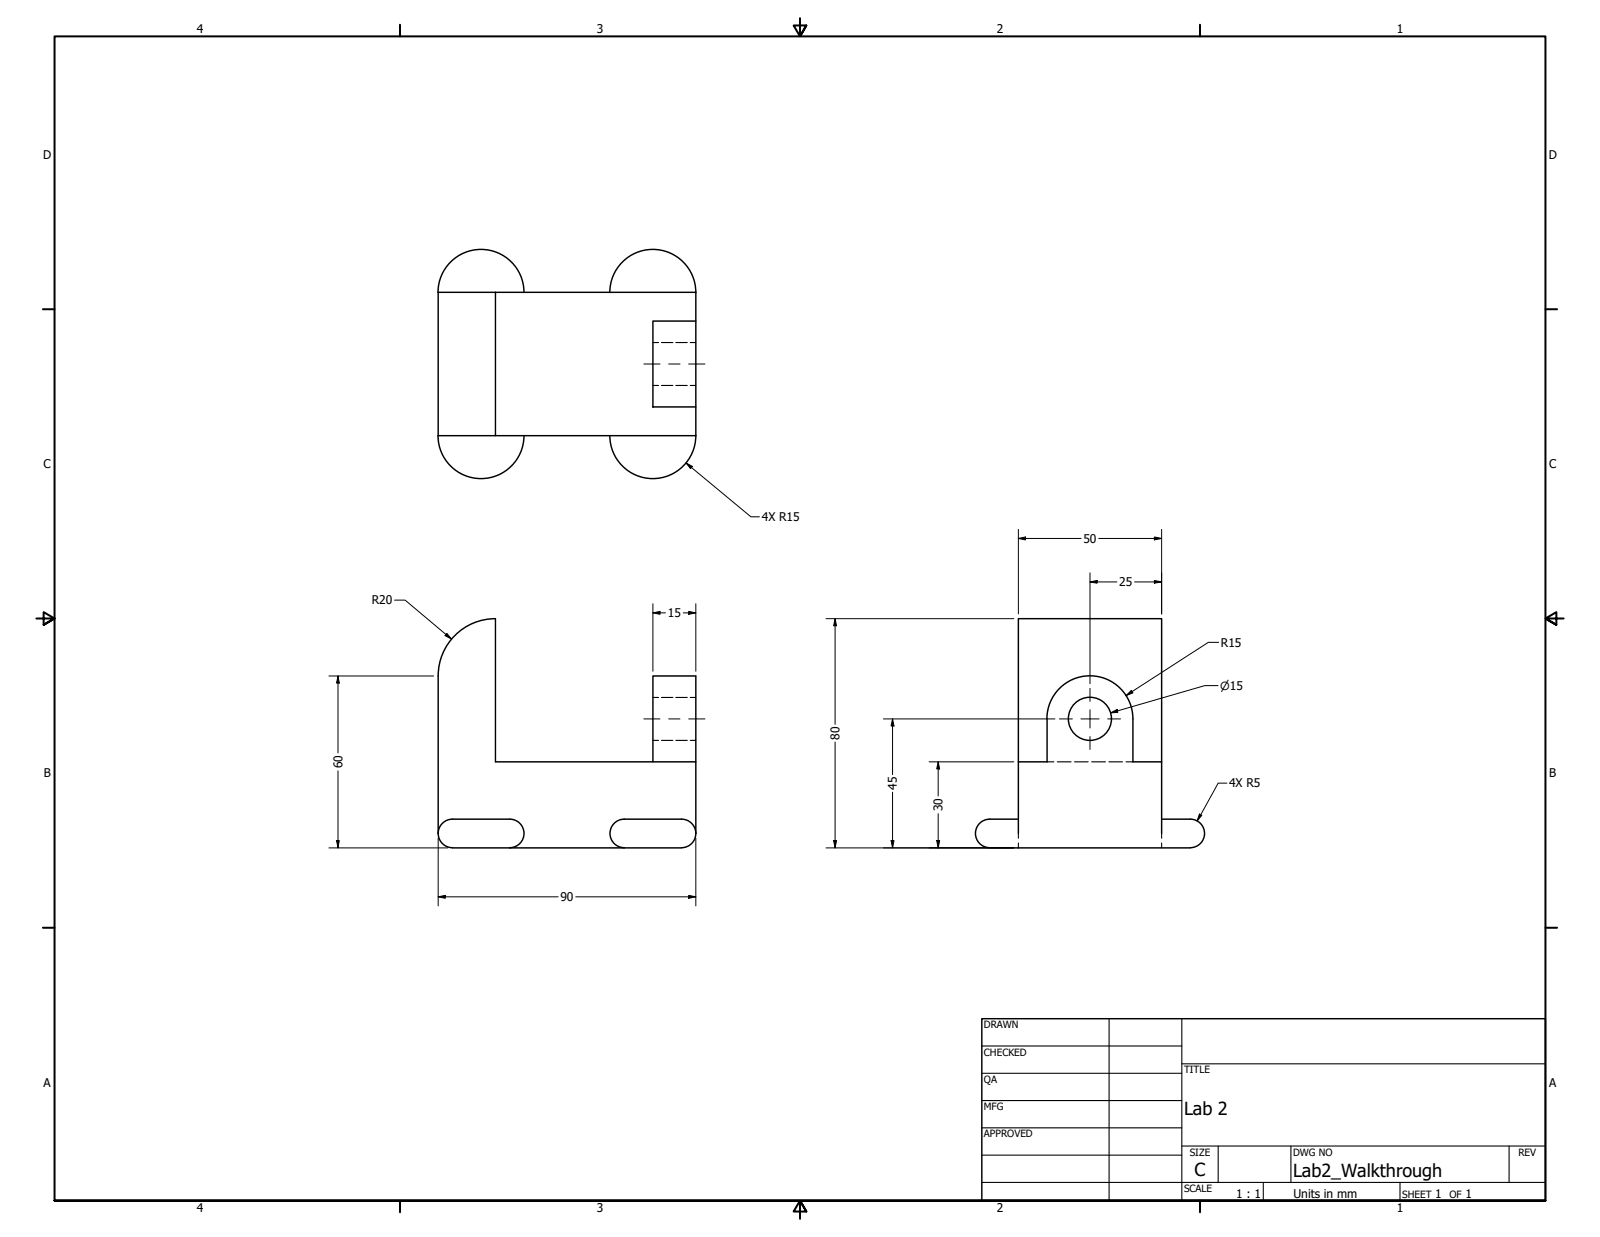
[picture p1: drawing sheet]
<svg xmlns="http://www.w3.org/2000/svg" width="559mm" height="432mm" viewBox="0 0 559 432" stroke-linecap="round" stroke-linejoin="round" font-family="sans-serif">
<!-- layer: Hidden (ANSI) -->
<g fill="none" stroke="#000" stroke-width=".38">
<path d="M228 119.6h2M231 119.6h4M236 119.6h4M241 119.6h2M228 134.6h2M231 134.6h4M236 134.6h4M241 134.6h2M228 258.4h2M228 243.5h2M231 258.4h4M231 243.5h4"/>
<path d="M236 258.4h4M236 243.5h4M241 258.4h2M241 243.5h2M365.7 265.9h2.3M369.3 265.9h4.8M375.3 265.9h4.7M381.3 265.9h4.8M387.3 265.9h4.7M393.3 265.9h2.4M355.7 291v1.6M355.7 294.3v1.7"/>
<path d="M405.7 291v1.6M405.7 294.3v1.7"/>
</g>
<!-- layer: Visible (ANSI) -->
<g fill="none" stroke="#000" stroke-width=".51">
<path d="M153 102.1a15 15 0 0 1 15-15 15 15 0 0 1 15 15M173 102v50.1h-20v-50.1h90M213 102.1a15 15 0 0 1 15-15 15 15 0 0 1 15 15M228 112.1h15v29.9h-15zM243 102v10.1M153 152a15 15 0 0 0 15 15.1 15 15 0 0 0 15-15M213 152a15 15 0 0 0 15 15.1 15 15 0 0 0 15-15M243 142v10.1h-70M173 216a20 20 0 0 0-20 19.9M173 216v49.9h70v25.1M153 236v55M228 265.9v-29.9h15v29.9"/>
<path d="M355.7 265.9v-49.9h50v49.9M153 290.9a5 5 0 0 0 5 5M158 285.9h20a5 5 0 0 1 5 5 5 5 0 0 1-5 5M158 296h80M158 285.9a5 5 0 0 0-5 5M243 290.9a5 5 0 0 1-5 5M243 290.9a5 5 0 0 0-5-5h-20a5 5 0 0 0-5 5 5 5 0 0 0 5 5M345.7 296h70M355.7 285.9h-10a5 5 0 0 0-5 5 5 5 0 0 0 5 5M355.7 291v-25.1h10l-.1-15a15 15 0 0 1 15.1-15 15 15 0 0 1 15 15.1v14.9h10v25.1M405.7 285.9h10a5 5 0 0 1 5 5 5 5 0 0 1-5 5"/>
<circle cx="380.6" cy="250.9" r="7.5"/>
</g>
<!-- layer: Border (ANSI) -->
<g fill="none" stroke="#000" stroke-width=".7">
<path d="M139.7 8.6v4.1M279.4 6.3v6.4l-2.2-3.8h4.4l-2.2 3.8 2.2-3.8M419.1 8.6v4.1M15 107.9h4M539.8 107.9h4M12.7 215.9h6.3l-3.8-2.2v4.4l3.8-2.2-3.8 2.2M546.1 215.9h-6.3l3.8-2.2v4.4l-3.8-2.2 3.8 2.2M15 323.8h4M539.8 323.8h4M19 419.1v-406.4h520.8v406.4h-520.8h520.8M139.7 419.1v4.1M419.1 419.1v4.1"/>
<path d="M281.6 422.9l-2.2-3.8 2.2 3.8h-4.4l2.2-3.8v6.3"/>
</g>
<!-- layer: Title (ANSI) -->
<g fill="none" stroke="#000" stroke-width=".38">
<path d="M387.3 355.6v63.5M412.7 355.6v63.5M342.9 365.1h69.8M342.9 374.6h69.8M412.7 371.3h127.1M342.9 384.2h69.8M342.9 393.7h69.8M342.9 412.7h196.9M342.9 403.2h69.8M412.7 400h127.1M425.4 400v12.7M441.2 412.7v6.4"/>
<path d="M450.8 400v12.7M488.9 412.7v6.4M527 400v12.7"/>
</g>
<path d="M342.9 355.6h196.9v63.5h-196.9z" fill="none" stroke="#000" stroke-width=".51"/>
<!-- layer: Center Mark (ANSI) -->
<path d="M370 251h4.5M377.5 251h6.4M380.7 240.3v4.5M380.7 247.8v6.3M380.7 257.1v4.5M386.8 251h4.6" fill="none" stroke="#000" stroke-width=".35"/>
<!-- layer: Centerline (ANSI) -->
<path d="M224.9 127.1h5.6M233.6 127.1h3.9M240.5 127.1h5.7M224.9 251h5.6M233.6 251h3.9M240.5 251h5.7" fill="none" stroke="#000" stroke-width=".35"/>
<!-- layer: Dimension (ANSI) -->
<g fill="none" stroke="#000" stroke-width=".35">
<path d="M239.6 161.6l2.2 1.2-.6 .8zM239.6 161.6l22.7 18.8h2.9M355.7 188l2.4-.5v1zM355.7 188h21.9M355.7 184.8v29.5M380.7 200v38.7M383.7 188h22M403.2 187.5l2.5 .5-2.5 .5zM405.7 184.8v29.5M137.8 209.5h3.7l16.2 13.6M228 213.9l2.5-.5v1zM228 213.9h4.4"/>
<path d="M228 210.8v23.5M238.6 213.9h4.4M240.5 213.4l2.5 .5-2.5 .5zM243 210.8v23.5M288.5 216h65.6M291.7 216l.5 2.4h-1.1zM291.7 216v36.9M380.7 203.1l2.5-.5v1zM380.7 203.1h9.4M396.2 203.1h9.5M403.2 202.6l2.5 .5-2.5 .5zM114.9 236h36.5"/>
<path d="M118 236l.5 2.4h-1zM118 236v26.8M156.1 221.1l1.6 2-2.3-1.2zM425.4 239.3h-4.6l-32.9 9.6M425.6 224.2h-3.6l-28.7 18.6M291.7 259v37M308.5 251h59.9M311.7 251l.5 2.4h-1zM311.7 251v19.4M387.9 248.9l2.2-1.3 .3 1.1zM393.3 242.8l1.8-1.8 .6 .9zM118 269v27"/>
<path d="M311.7 276.5v19.5M324.5 265.9h29.6M327.7 265.9l.5 2.5h-1zM327.7 265.9v12M428.5 273.4h-3.1l-7.3 13.2M114.9 296h41.5M117.5 293.4h1l-.5 2.6zM153 292.5v23.7M243 292.5v23.7M288.5 296h65.6M291.1 293.4h1.1l-.5 2.6zM311.2 293.4h1l-.5 2.6z"/>
<path d="M327.2 293.4h1l-.5 2.6zM327.7 284v12M418.9 284.2l.8 .4-1.6 2zM153 313.1l2.5-.6v1.1zM153 313.1h41.9M201.1 313.1h41.9M240.5 312.5l2.5 .6-2.5 .5z"/>
</g>
<g fill="#000">
<path d="M239.6 161.6l2.2 1.2-.6 .8z" fill-rule="evenodd"/>
<path d="M355.7 188l2.4-.5v1z" fill-rule="evenodd"/>
<path d="M403.2 187.5l2.5 .5-2.5 .5z" fill-rule="evenodd"/>
<path d="M228 213.9l2.5-.5v1z" fill-rule="evenodd"/>
<path d="M240.5 213.4l2.5 .5-2.5 .5z" fill-rule="evenodd"/>
<path d="M291.7 216l.5 2.4h-1.1z" fill-rule="evenodd"/>
<path d="M380.7 203.1l2.5-.5v1z" fill-rule="evenodd"/>
<path d="M403.2 202.6l2.5 .5-2.5 .5z" fill-rule="evenodd"/>
<path d="M118 236l.5 2.4h-1z" fill-rule="evenodd"/>
<path d="M156.1 221.1l1.6 2-2.3-1.2z" fill-rule="evenodd"/>
<path d="M311.7 251l.5 2.4h-1z" fill-rule="evenodd"/>
<path d="M387.9 248.9l2.2-1.3 .3 1.1z" fill-rule="evenodd"/>
<path d="M393.3 242.8l1.8-1.8 .6 .9z" fill-rule="evenodd"/>
<path d="M327.7 265.9l.5 2.5h-1z" fill-rule="evenodd"/>
<path d="M117.5 293.4h1l-.5 2.6z" fill-rule="evenodd"/>
<path d="M291.1 293.4h1.1l-.5 2.6z" fill-rule="evenodd"/>
<path d="M311.2 293.4h1l-.5 2.6z" fill-rule="evenodd"/>
<path d="M327.2 293.4h1l-.5 2.6z" fill-rule="evenodd"/>
<path d="M418.9 284.2l.8 .4-1.6 2z" fill-rule="evenodd"/>
<path d="M153 313.1l2.5-.6v1.1z" fill-rule="evenodd"/>
<path d="M240.5 312.5l2.5 .6-2.5 .5z" fill-rule="evenodd"/>
</g>
<g font-size="6.3">
<text x="413.5" y="389.1">Lab 2</text>
<text x="417.2" y="410.6">C</text>
<text x="451.6" y="410.7">Lab2_Walkthrough</text>
</g>
<g font-size="4.2">
<text x="68.7" y="11.7">4</text>
<text x="208.4" y="11.7">3</text>
<text x="348.1" y="11.7">2</text>
<text x="487.8" y="11.7">1</text>
<text x="15.1" y="55.5">D</text>
<text x="540.9" y="55.5">D</text>
<text x="15.2" y="163.4">C</text>
<text x="541" y="163.4">C</text>
<text x="266.1" y="181.9">4X R15</text>
<text x="378.4" y="189.5">50</text>
<text x="390.9" y="204.7">25</text>
<text x="129.9" y="211">R20</text>
<text x="233.2" y="215.5">15</text>
<text x="426.4" y="225.7">R15</text>
<text x="293.2" y="258.3" transform="rotate(-90 293.2 258.3)">80</text>
<text x="119.6" y="268.2" transform="rotate(-90 119.6 268.2)">60</text>
<text x="15.3" y="271.4">B</text>
<text x="313.2" y="275.7" transform="rotate(-90 313.2 275.7)">45</text>
<text x="429.3" y="274.8">4X R5</text>
<text x="541.1" y="271.4">B</text>
<text x="329.2" y="283.2" transform="rotate(-90 329.2 283.2)">30</text>
<text x="195.7" y="314.6">90</text>
<text x="15.2" y="379.3">A</text>
<text x="541" y="379.3">A</text>
<text x="431.7" y="418.3">1 : 1</text>
<text x="451.7" y="418.3">Units in mm</text>
<text x="501.3" y="418.3">1</text>
<text x="511.8" y="418.3">1</text>
<text x="68.7" y="423.2">4</text>
<text x="208.4" y="423.2">3</text>
<text x="348.1" y="423.2">2</text>
<text x="487.8" y="423.2">1</text>
</g>
<text font-size="3.9" x="426.1" y="240.8">⌀15</text>
<g font-size="3.5">
<text x="343.7" y="358.9">DRAWN</text>
<text x="343.7" y="368.5">CHECKED</text>
<text x="413.5" y="374.6">TITLE</text>
<text x="343.7" y="378">QA</text>
<text x="343.7" y="387.5">MFG</text>
<text x="343.7" y="397.1">APPROVED</text>
<text x="415.5" y="403.4">SIZE</text>
<text x="451.6" y="403.4">DWG NO</text>
<text x="530.3" y="403.4">REV</text>
<text x="413.5" y="416.1">SCALE</text>
<text x="489.7" y="418.3">SHEET</text>
<text x="506.2" y="418.3">OF</text>
</g>
</svg>
